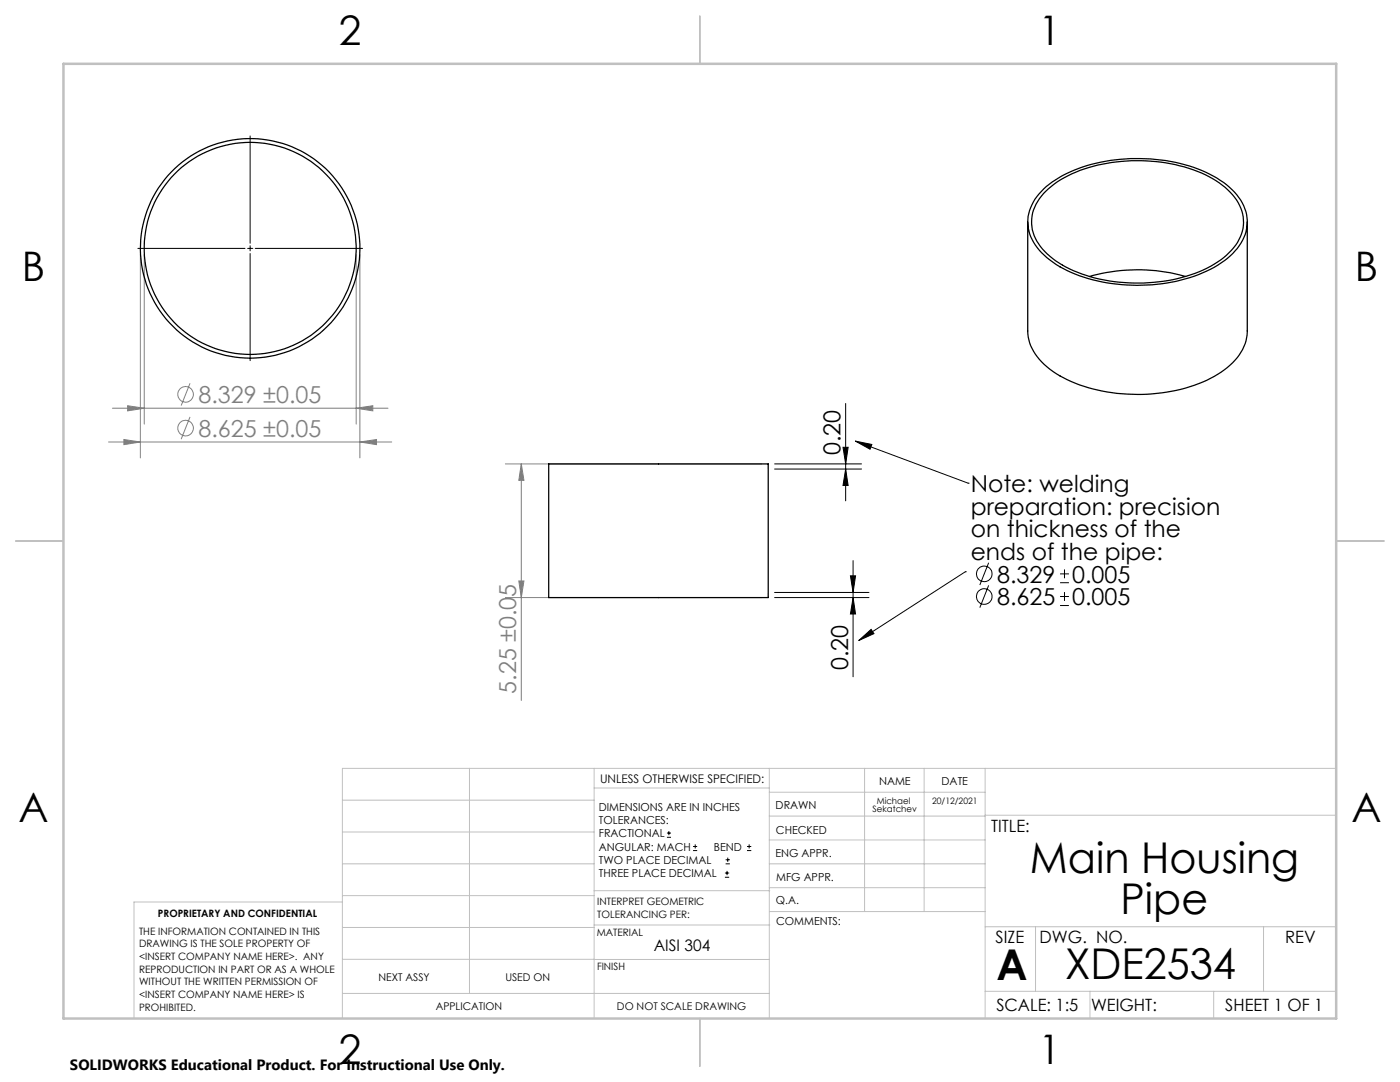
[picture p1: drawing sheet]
<svg xmlns="http://www.w3.org/2000/svg" width="279mm" height="216mm" viewBox="0 0 279 216" stroke-linecap="round" stroke-linejoin="round" font-family="sans-serif">
<g fill="none" stroke="#808080" stroke-width=".2">
<path d="M28 50.8v40.6M28.8 50.8v33.8M71.1 50.8v33.8M71.8 50.8v40.6M37.9 76.5l-1.7 4.4M21.7 88.2h56.5M22.4 81.5h55M24.7 87.7l3.3 .5-3.3 .5zM25.5 81l3.3 .5-3.3 .5zM37.9 83.2l-1.7 4.4M71.1 81.5l3.3-.5v1zM71.8 88.2l3.3-.5v1z"/>
<path d="M100.9 92.6h51.1M104 92.6l.6 3.2h-1.1zM104 92.6v47.2M100.9 119.2h51.1M103.5 115.9h1.1l-.6 3.3z"/>
<circle cx="37" cy="78.7" r="1.55"/>
<circle cx="37" cy="85.4" r="1.56"/>
</g>
<g fill="none" stroke="#000" stroke-width=".2">
<path d="M49.9 27.1v21.4M27.5 49.6h21.4M49.4 49.6h1M49.9 49v1.1M49.9 50.6v21.4M50.9 49.6h21.5M154.6 92.6h17.3M154.6 93.6h17.3M168.2 89.3h1.1l-.5 3.3zM168.8 93.6l.5 3.3h-1.1zM168.8 80.5v19.4M170.7 88l3.3 .7-.4 .9z"/>
<path d="M170.7 88l22.5 8.4M193.2 96.4h.1M154.6 119.2h18.8M154.6 118.2h18.8M169.7 114.9h1l-.4 3.3zM170.3 119.2l.4 3.3h-1zM170.3 111.9v23.1M192.7 114.1l-21.3 13.7M192.7 114.1h.1M197.3 112.3l-1.8 4.4M197.3 116.8l-1.8 4.4M211.6 116.3h1.7"/>
<path d="M211.6 114.5h1.7M211.6 119h1.7M212.4 113.6v1.8M212.4 118.1v1.8M171.4 127.8l2.4-2.2 .6 .8zM211.6 120.8h1.7M133.1 167.1h.8M133.1 166.2h.8M133.5 165.8v.9M138.3 169.7h.8M138.3 168.9h.8M138.7 168.5v.8"/>
<path d="M144.7 175h.8M144.7 174.2h.8M144.8 172.4h.9M144.8 171.6h.9M145.1 173.8v.8M145.2 171.1v.9M149.1 169.7h.8M149.1 168.9h.8M149.5 168.5v.8"/>
<circle cx="196.4" cy="119" r="1.56"/>
<circle cx="196.4" cy="114.5" r="1.55"/>
</g>
<g fill="none" stroke="#c0c0c0" stroke-width=".2">
<path d="M153.3 92.6v1M153.3 118.2v1M68.3 159.7h50.3M93.7 153.3v44.9M118.6 153.3v49.9M118.6 157.2h34.9M153.5 153.3v49.9M153.5 158.1h43.1M172.5 153.3v28.6M184.4 153.3v28.6M196.6 153.3v49.9M266.7 153.3h-198.4v49.9"/>
<path d="M68.3 178.7h50.3M68.3 172.4h50.3M68.3 166h50.3M68.3 180h-41.6v23.2M118.6 177.7h35M153.5 167.6h43.1M153.5 162.8h43.1M153.5 172.4h43.1M153.5 177.1h43.1M196.6 162.7h70.1M68.3 198.2h85.2M68.3 191.4l85.2 .1"/>
<path d="M68.3 185.1h50.3M118.6 184.6h35M153.6 181.9h43M196.6 197.8h70.1M196.6 184.9h70.1M206.7 184.9v12.9M217.5 197.8v5.4M242.2 197.8v5.4M252.2 184.9v12.9"/>
</g>
<path d="M139.7 3.2v9.5M3.1 107.9h9.6M266.7 107.9h9.5M139.7 203.2v9.6" fill="none" stroke="#c0c0c0" stroke-width=".25"/>
<path d="M12.7 12.7h254v190.5h-254z" fill="none" stroke="#c0c0c0" stroke-width=".5"/>
<g fill="#000">
<path d="M168.2 89.3h1.1l-.5 3.3zM168.8 93.6l.5 3.3h-1.1z"/>
<path d="M170.7 88l3.3 .7-.4 .9zM171.4 127.8l2.4-2.2 .6 .8z"/>
<path d="M170.3 119.2l.4 3.3h-1zM169.7 114.9h1l-.4 3.3z"/>
</g>
<g fill="#808080">
<path d="M25.5 81l3.3 .5-3.3 .5zM71.1 81.5l3.3-.5v1zM24.7 87.7l3.3 .5-3.3 .5zM71.8 88.2l3.3-.5v1z"/>
<path d="M103.5 115.9h1.1l-.6 3.3zM104 92.6l.6 3.2h-1.1z"/>
</g>
<g fill="none" stroke="#000" stroke-width=".25">
<path d="M208.2 38.6a23 23 0 0 1 13.7-6.2 32.5 32.5 0 0 1 20.1 3.2 11.4 11.4 0 0 1 6.1 7.7 8.6 8.6 0 0 1-3.3 7.6 25.8 25.8 0 0 1-15.6 5.5 30.2 30.2 0 0 1-18.5-4.3 10.2 10.2 0 0 1-4.8-7.4 8.2 8.2 0 0 1 2.3-6.1zM208.3 37.7a26.7 26.7 0 0 1 16.3-6 31.1 31.1 0 0 1 19.6 4.7 9.9 9.9 0 0 1 4.7 8.1 10.2 10.2 0 0 1-5.2 8 31.4 31.4 0 0 1-19.8 4.3 26.8 26.8 0 0 1-14.9-5.4 9.3 9.3 0 0 1-3.8-8.2 10 10 0 0 1 3.1-5.5zM205.1 44.3v21.7a10.2 10.2 0 0 0 5.1 8.2 32.1 32.1 0 0 0 20.7 4.3 26.2 26.2 0 0 0 14.6-5.7 9.2 9.2 0 0 0 3.4-6.8v-21.7M217.4 55.2a35 35 0 0 1 19.2 0M109.5 92.6h43.8v26.6h-43.8z"/>
<circle cx="49.9" cy="49.6" r="21.9"/>
<circle cx="49.9" cy="49.6" r="21.2"/>
</g>
<g font-size="8.5">
<text x="205.5" y="174.2">Main Housing</text>
<text x="223.6" y="182.3">Pipe</text>
<text x="198.9" y="195.5">A</text>
<text x="212.5" y="195.4">XDE2534</text>
</g>
<g font-size="8.1">
<text x="67.6" y="8.9">2</text>
<text x="207.3" y="8.9">1</text>
<text x="4.4" y="56.2">B</text>
<text x="270.4" y="56.2">B</text>
<text x="3.7" y="164.1">A</text>
<text x="269.7" y="164.1">A</text>
<text x="67.6" y="212.4">2</text>
<text x="207.3" y="212.4">1</text>
</g>
<g font-size="4.7" fill="#808080">
<text x="39.6" y="80.4">8.329 ±0.05</text>
<text x="39.6" y="87.1">8.625 ±0.05</text>
<text x="103" y="138.4" transform="rotate(-90 103 138.4)">5.25 ±0.05</text>
</g>
<g font-size="4.7">
<text x="167.8" y="90.8" transform="rotate(-90 167.8 90.8)">0.20</text>
<text x="193.7" y="98.1">Note: welding</text>
<text x="193.7" y="102.7">preparation: precision</text>
<text x="193.7" y="107.2">on thickness of the</text>
<text x="193.7" y="111.7">ends of the pipe:</text>
<text x="199" y="116.3">8.329</text>
<text x="214" y="116.3">0.005</text>
<text x="199" y="120.8">8.625</text>
<text x="214" y="120.8">0.005</text>
<text x="169.2" y="133.7" transform="rotate(-90 169.2 133.7)">0.20</text>
</g>
<g font-size="3.4">
<text x="197.8" y="166">TITLE:</text>
<text x="198.7" y="188.1">SIZE</text>
<text x="207.5" y="188.1">DWG. NO.</text>
<text x="256.5" y="188.2">REV</text>
<text x="198.8" y="201.7">SCALE: 1:5</text>
<text x="217.7" y="201.8">WEIGHT:</text>
<text x="244.5" y="201.7">SHEET 1 OF 1</text>
</g>
<text font-size="3.2" x="130.5" y="189.8">AISI 304</text>
<text font-size="3" x="14" y="213.5">SOLIDWORKS Educational Product. For Instructional Use Only.</text>
<text font-size="2.4" x="119.8" y="156.2">UNLESS OTHERWISE SPECIFIED:</text>
<g font-size="2.2">
<text x="119.5" y="161.8">DIMENSIONS ARE IN INCHES</text>
<text x="154.8" y="161.4">DRAWN</text>
<text x="175.4" y="156.6">NAME</text>
<text x="187.9" y="156.7">DATE</text>
<text x="119.5" y="164.4">TOLERANCES:</text>
<text x="119.5" y="167.1">FRACTIONAL</text>
<text x="154.9" y="166.3">CHECKED</text>
<text x="119.5" y="169.7">ANGULAR: MACH</text>
<text x="119.5" y="172.4">TWO PLACE DECIMAL</text>
<text x="142.5" y="169.7">BEND</text>
<text x="154.8" y="171">ENG APPR.</text>
<text x="119.5" y="175">THREE PLACE DECIMAL</text>
<text x="154.9" y="175.7">MFG APPR.</text>
<text x="154.9" y="180.4">Q.A.</text>
<text x="154.9" y="184.6">COMMENTS:</text>
</g>
<g font-size="2.1">
<text x="75.5" y="195.7">NEXT ASSY</text>
<text x="100.9" y="195.7">USED ON</text>
<text x="86.9" y="201.5">APPLICATION</text>
<text x="123.1" y="201.6">DO NOT SCALE DRAWING</text>
</g>
<g font-size="2">
<text x="31.5" y="182.9">PROPRIETARY AND CONFIDENTIAL</text>
<text x="119.2" y="180.6">INTERPRET GEOMETRIC</text>
<text x="119.2" y="183.1">TOLERANCING PER:</text>
<text x="27.8" y="186.5">THE INFORMATION CONTAINED IN THIS</text>
<text x="27.8" y="189">DRAWING IS THE SOLE PROPERTY OF</text>
<text x="27.8" y="191.6">&lt;INSERT COMPANY NAME HERE&gt;. ANY</text>
<text x="119.1" y="186.7">MATERIAL</text>
<text x="27.8" y="194.1">REPRODUCTION IN PART OR AS A WHOLE</text>
<text x="27.8" y="196.6">WITHOUT THE WRITTEN PERMISSION OF</text>
<text x="119.1" y="193.5">FINISH</text>
<text x="27.8" y="199.1">&lt;INSERT COMPANY NAME HERE&gt; IS</text>
<text x="27.8" y="201.7">PROHIBITED.</text>
</g>
<g font-size="1.8">
<text x="175" y="160.4">Michael</text>
<text x="186" y="160.5">20/12/2021</text>
<text x="174.1" y="162.1">Sekatchev</text>
</g>
</svg>
